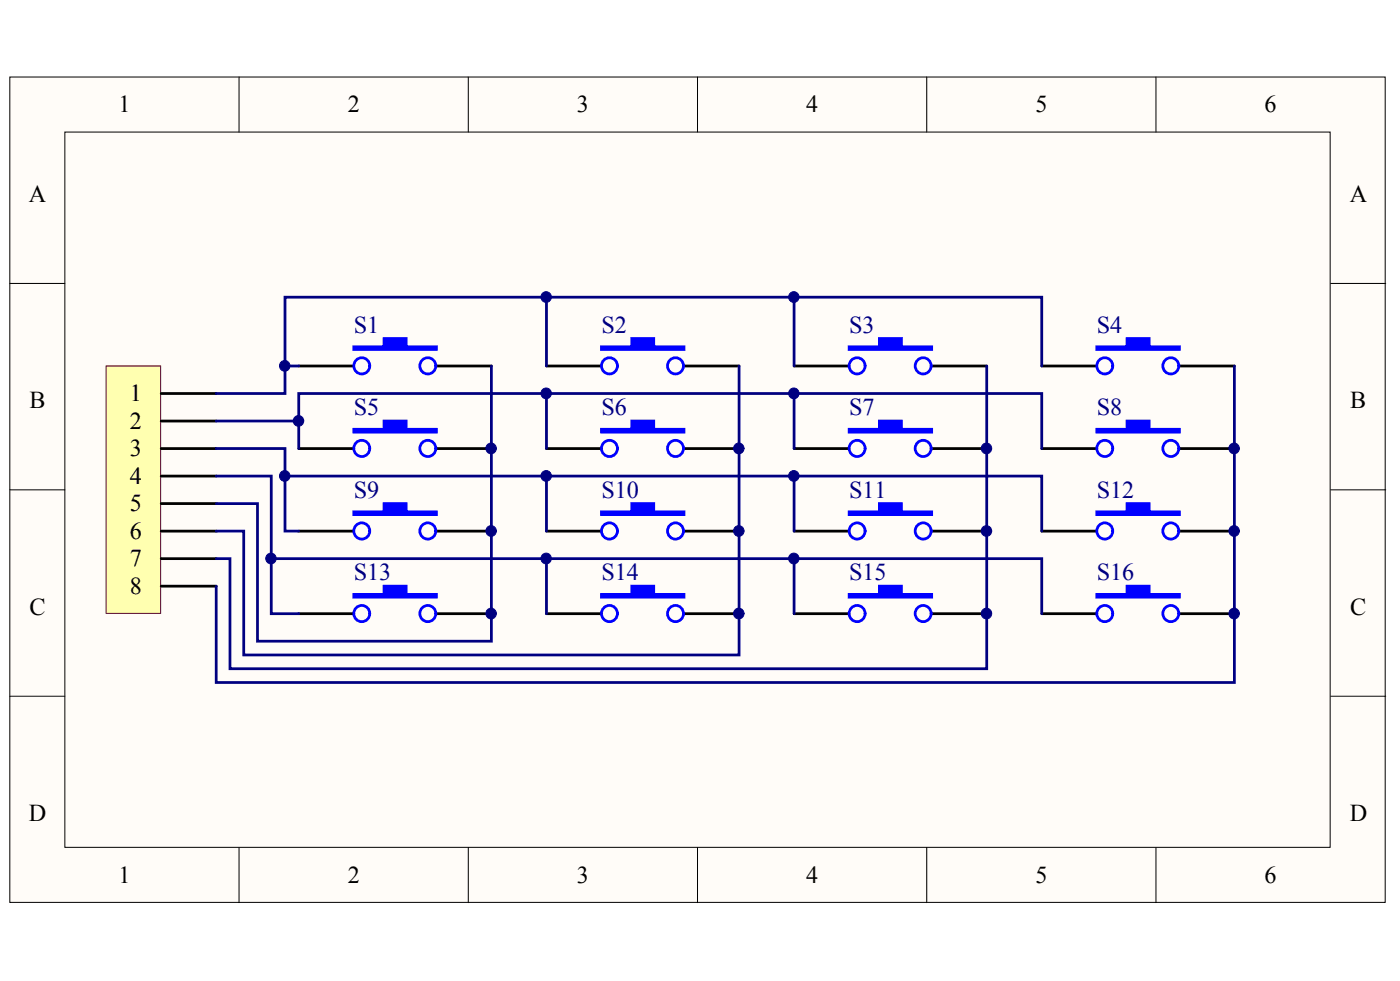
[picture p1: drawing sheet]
<svg xmlns="http://www.w3.org/2000/svg" width="291mm" height="204mm" viewBox="0 0 291 204" stroke-linecap="round" stroke-linejoin="round" font-family="sans-serif">
<g fill="#fffcf8" stroke="#000" stroke-width=".21">
<path d="M2 16h286v171.6h-286z"/>
<path d="M13.5 27.5h263v148.6h-263z"/>
</g>
<g fill="none" stroke="#000" stroke-width=".21">
<path d="M49.7 16v11.5M97.3 16v11.5M145 16v11.5M192.7 16v11.5M240.3 16v11.5M2 58.9h11.5M276.6 58.9h11.5M2 101.8h11.5M276.6 101.8h11.5M2 144.7h11.5M276.6 144.7h11.5M49.7 176.2v11.4"/>
<path d="M97.3 176.2v11.4M145 176.2v11.4M192.7 176.2v11.4M240.3 176.2v11.4"/>
</g>
<g fill="none" stroke="#000" stroke-width=".57">
<path d="M62.1 76.1h11.5M90.7 76.1h11.5M113.6 76.1h11.4M142.2 76.1h11.4M62.1 93.2h11.5M90.7 93.2h11.5M113.6 93.2h11.4M142.2 93.2h11.4M62.1 110.4h11.5M90.7 110.4h11.5M113.6 110.4h11.4M142.2 110.4h11.4"/>
<path d="M62.1 127.6h11.5M90.7 127.6h11.5M113.6 127.6h11.4M142.2 127.6h11.4"/>
</g>
<g fill="#00f" stroke="#00f" stroke-width=".57">
<path d="M73.6 123.6h6.2v-1.8h4.6v1.8h6.3v.5h-17.1z" fill-rule="evenodd"/>
<path d="M125 123.6h6.3v-1.8h4.6v1.8h6.3v.5h-17.2z" fill-rule="evenodd"/>
<path d="M125 106.4h6.3v-1.7h4.6v1.7h6.3v.6h-17.2z" fill-rule="evenodd"/>
<path d="M125 72.1h6.3v-1.7h4.6v1.7h6.3v.5h-17.2z" fill-rule="evenodd"/>
<path d="M125 89.2h6.3v-1.7h4.6v1.7h6.3v.6h-17.2z" fill-rule="evenodd"/>
<path d="M73.6 106.4h6.2v-1.7h4.6v1.7h6.3v.6h-17.1z" fill-rule="evenodd"/>
<path d="M73.6 89.2h6.2v-1.7h4.6v1.7h6.3v.6h-17.1z" fill-rule="evenodd"/>
<path d="M73.6 72.1h6.2v-1.7h4.6v1.7h6.3v.5h-17.1z" fill-rule="evenodd"/>
</g>
<g fill="none" stroke="#00f" stroke-width=".57">
<circle cx="75.2" cy="76" r="1.67"/>
<circle cx="88.9" cy="76" r="1.67"/>
<circle cx="126.7" cy="76" r="1.67"/>
<circle cx="140.4" cy="76" r="1.67"/>
<circle cx="75.2" cy="93.2" r="1.67"/>
<circle cx="88.9" cy="93.2" r="1.67"/>
<circle cx="126.7" cy="93.2" r="1.67"/>
<circle cx="140.4" cy="93.2" r="1.67"/>
<circle cx="75.2" cy="110.4" r="1.67"/>
<circle cx="88.9" cy="110.4" r="1.67"/>
<circle cx="126.7" cy="110.4" r="1.67"/>
<circle cx="140.4" cy="110.4" r="1.67"/>
<circle cx="75.2" cy="127.5" r="1.67"/>
<circle cx="88.9" cy="127.5" r="1.67"/>
<circle cx="126.7" cy="127.5" r="1.67"/>
<circle cx="140.4" cy="127.5" r="1.67"/>
</g>
<path d="M22.1 76.1h11.3v51.4h-11.3z" fill="#ffffb0" stroke="#800000" stroke-width=".21"/>
<g fill="none" stroke="#000" stroke-width=".57">
<path d="M165.1 76.1h11.4M193.7 76.1h11.4M216.6 76.1h11.4M245.2 76.1h11.4M33.5 81.8h11.4M33.5 87.5h11.4M33.5 93.2h11.4M33.5 99h11.4M165.1 93.2h11.4M193.7 93.2h11.4M216.6 93.2h11.4M245.2 93.2h11.4"/>
<path d="M33.5 104.7h11.4M33.5 110.4h11.4M33.5 116.1h11.4M165.1 110.4h11.4M193.7 110.4h11.4M216.6 110.4h11.4M245.2 110.4h11.4M33.5 121.8h11.4M165.1 127.6h11.4M193.7 127.6h11.4M216.6 127.6h11.4M245.2 127.6h11.4"/>
</g>
<g fill="#00f" stroke="#00f" stroke-width=".57">
<path d="M176.5 123.6h6.3v-1.8h4.6v1.8h6.3v.5h-17.2z" fill-rule="evenodd"/>
<path d="M228 123.6h6.3v-1.8h4.6v1.8h6.3v.5h-17.2z" fill-rule="evenodd"/>
<path d="M228 106.4h6.3v-1.7h4.6v1.7h6.3v.6h-17.2z" fill-rule="evenodd"/>
<path d="M228 72.1h6.3v-1.7h4.6v1.7h6.3v.5h-17.2z" fill-rule="evenodd"/>
<path d="M228 89.2h6.3v-1.7h4.6v1.7h6.3v.6h-17.2z" fill-rule="evenodd"/>
<path d="M176.5 106.4h6.3v-1.7h4.6v1.7h6.3v.6h-17.2z" fill-rule="evenodd"/>
<path d="M176.5 89.2h6.3v-1.7h4.6v1.7h6.3v.6h-17.2z" fill-rule="evenodd"/>
<path d="M176.5 72.1h6.3v-1.7h4.6v1.7h6.3v.5h-17.2z" fill-rule="evenodd"/>
</g>
<g fill="none" stroke="#00f" stroke-width=".57">
<circle cx="178.2" cy="76" r="1.67"/>
<circle cx="191.9" cy="76" r="1.67"/>
<circle cx="229.7" cy="76" r="1.67"/>
<circle cx="243.4" cy="76" r="1.67"/>
<circle cx="178.2" cy="93.2" r="1.67"/>
<circle cx="191.9" cy="93.2" r="1.67"/>
<circle cx="229.7" cy="93.2" r="1.67"/>
<circle cx="243.4" cy="93.2" r="1.67"/>
<circle cx="178.2" cy="110.4" r="1.67"/>
<circle cx="191.9" cy="110.4" r="1.67"/>
<circle cx="229.7" cy="110.4" r="1.67"/>
<circle cx="243.4" cy="110.4" r="1.67"/>
<circle cx="178.2" cy="127.5" r="1.67"/>
<circle cx="191.9" cy="127.5" r="1.67"/>
<circle cx="229.7" cy="127.5" r="1.67"/>
<circle cx="243.4" cy="127.5" r="1.67"/>
</g>
<g fill="none" stroke="#000080" stroke-width=".57">
<path d="M59.2 76.1v-14.3h54.4v14.3M62.1 76.1h-2.9v5.7h-14.3M102.2 76.1v57.2h-48.7v-28.6h-8.6M113.6 61.8h51.5v14.3M153.6 76.1v60h-102.9v-25.7h-5.8M165.1 61.8h51.5v14.3M205.1 76.1v62.9h-157.3v-22.9h-2.9M256.6 76.1v65.8h-211.7v-20.1M44.9 87.5h17.2v5.7M44.9 93.2h14.3v17.2h2.9M44.9 99h11.5v28.6h5.7M59.2 99h54.4v11.4"/>
<path d="M62.1 87.5v-5.7h51.5v11.4M113.6 81.8h51.5v11.4M113.6 99h51.5v11.4M165.1 81.8h51.5v11.4M165.1 99h51.5v11.4M56.4 116.1h160.2v11.5M113.6 116.1v11.5M165.1 116.1v11.5"/>
</g>
<g fill="#000080" stroke="#000080" stroke-width=".21">
<circle cx="56.3" cy="116.1" r="1.1"/>
<circle cx="59.2" cy="98.9" r="1.1"/>
<circle cx="59.2" cy="76.1" r="1.1"/>
<circle cx="62" cy="87.5" r="1.1"/>
<circle cx="102.1" cy="127.5" r="1.1"/>
<circle cx="102.1" cy="110.4" r="1.1"/>
<circle cx="102.1" cy="93.2" r="1.1"/>
<circle cx="113.5" cy="116.1" r="1.1"/>
<circle cx="113.5" cy="98.9" r="1.1"/>
<circle cx="113.5" cy="81.8" r="1.1"/>
<circle cx="113.5" cy="61.8" r="1.1"/>
<circle cx="153.6" cy="127.5" r="1.1"/>
<circle cx="153.6" cy="110.4" r="1.1"/>
<circle cx="153.6" cy="93.2" r="1.1"/>
<circle cx="165" cy="116.1" r="1.1"/>
<circle cx="165" cy="98.9" r="1.1"/>
<circle cx="165" cy="81.8" r="1.1"/>
<circle cx="165" cy="61.8" r="1.1"/>
<circle cx="205.1" cy="127.5" r="1.1"/>
<circle cx="205.1" cy="110.4" r="1.1"/>
<circle cx="205.1" cy="93.2" r="1.1"/>
<circle cx="256.5" cy="127.5" r="1.1"/>
<circle cx="256.5" cy="110.4" r="1.1"/>
<circle cx="256.5" cy="93.2" r="1.1"/>
</g>
<g font-size="5">
<text x="24.6" y="23.4">1</text>
<text x="72.3" y="23.4">2</text>
<text x="119.9" y="23.4">3</text>
<text x="167.6" y="23.4">4</text>
<text x="215.3" y="23.4">5</text>
<text x="262.9" y="23.4">6</text>
<text x="6" y="41.9">A</text>
<text x="280.6" y="41.9">A</text>
<text x="27" y="83.4">1</text>
<text x="6.1" y="84.8">B</text>
<text x="27" y="89.1">2</text>
<text x="280.7" y="84.8">B</text>
<text x="27" y="94.9">3</text>
<text x="27" y="100.6">4</text>
<text x="27" y="106.3">5</text>
<text x="27" y="112">6</text>
<text x="27" y="117.7">7</text>
<text x="27" y="123.5">8</text>
<text x="6.1" y="127.8">C</text>
<text x="280.7" y="127.8">C</text>
<text x="6" y="170.7">D</text>
<text x="280.6" y="170.7">D</text>
<text x="24.6" y="183.5">1</text>
<text x="72.3" y="183.5">2</text>
<text x="119.9" y="183.5">3</text>
<text x="167.6" y="183.5">4</text>
<text x="215.3" y="183.5">5</text>
<text x="262.9" y="183.5">6</text>
</g>
<g font-size="5" fill="#000080">
<text x="73.6" y="69.1">S1</text>
<text x="125" y="69.1">S2</text>
<text x="176.5" y="69.1">S3</text>
<text x="228" y="69.1">S4</text>
<text x="73.6" y="86.3">S5</text>
<text x="125" y="86.3">S6</text>
<text x="176.5" y="86.3">S7</text>
<text x="228" y="86.3">S8</text>
<text x="73.6" y="103.4">S9</text>
<text x="125" y="103.4">S10</text>
<text x="176.5" y="103.4">S11</text>
<text x="228" y="103.4">S12</text>
<text x="73.6" y="120.6">S13</text>
<text x="125" y="120.6">S14</text>
<text x="176.5" y="120.6">S15</text>
<text x="228" y="120.6">S16</text>
</g>
</svg>
